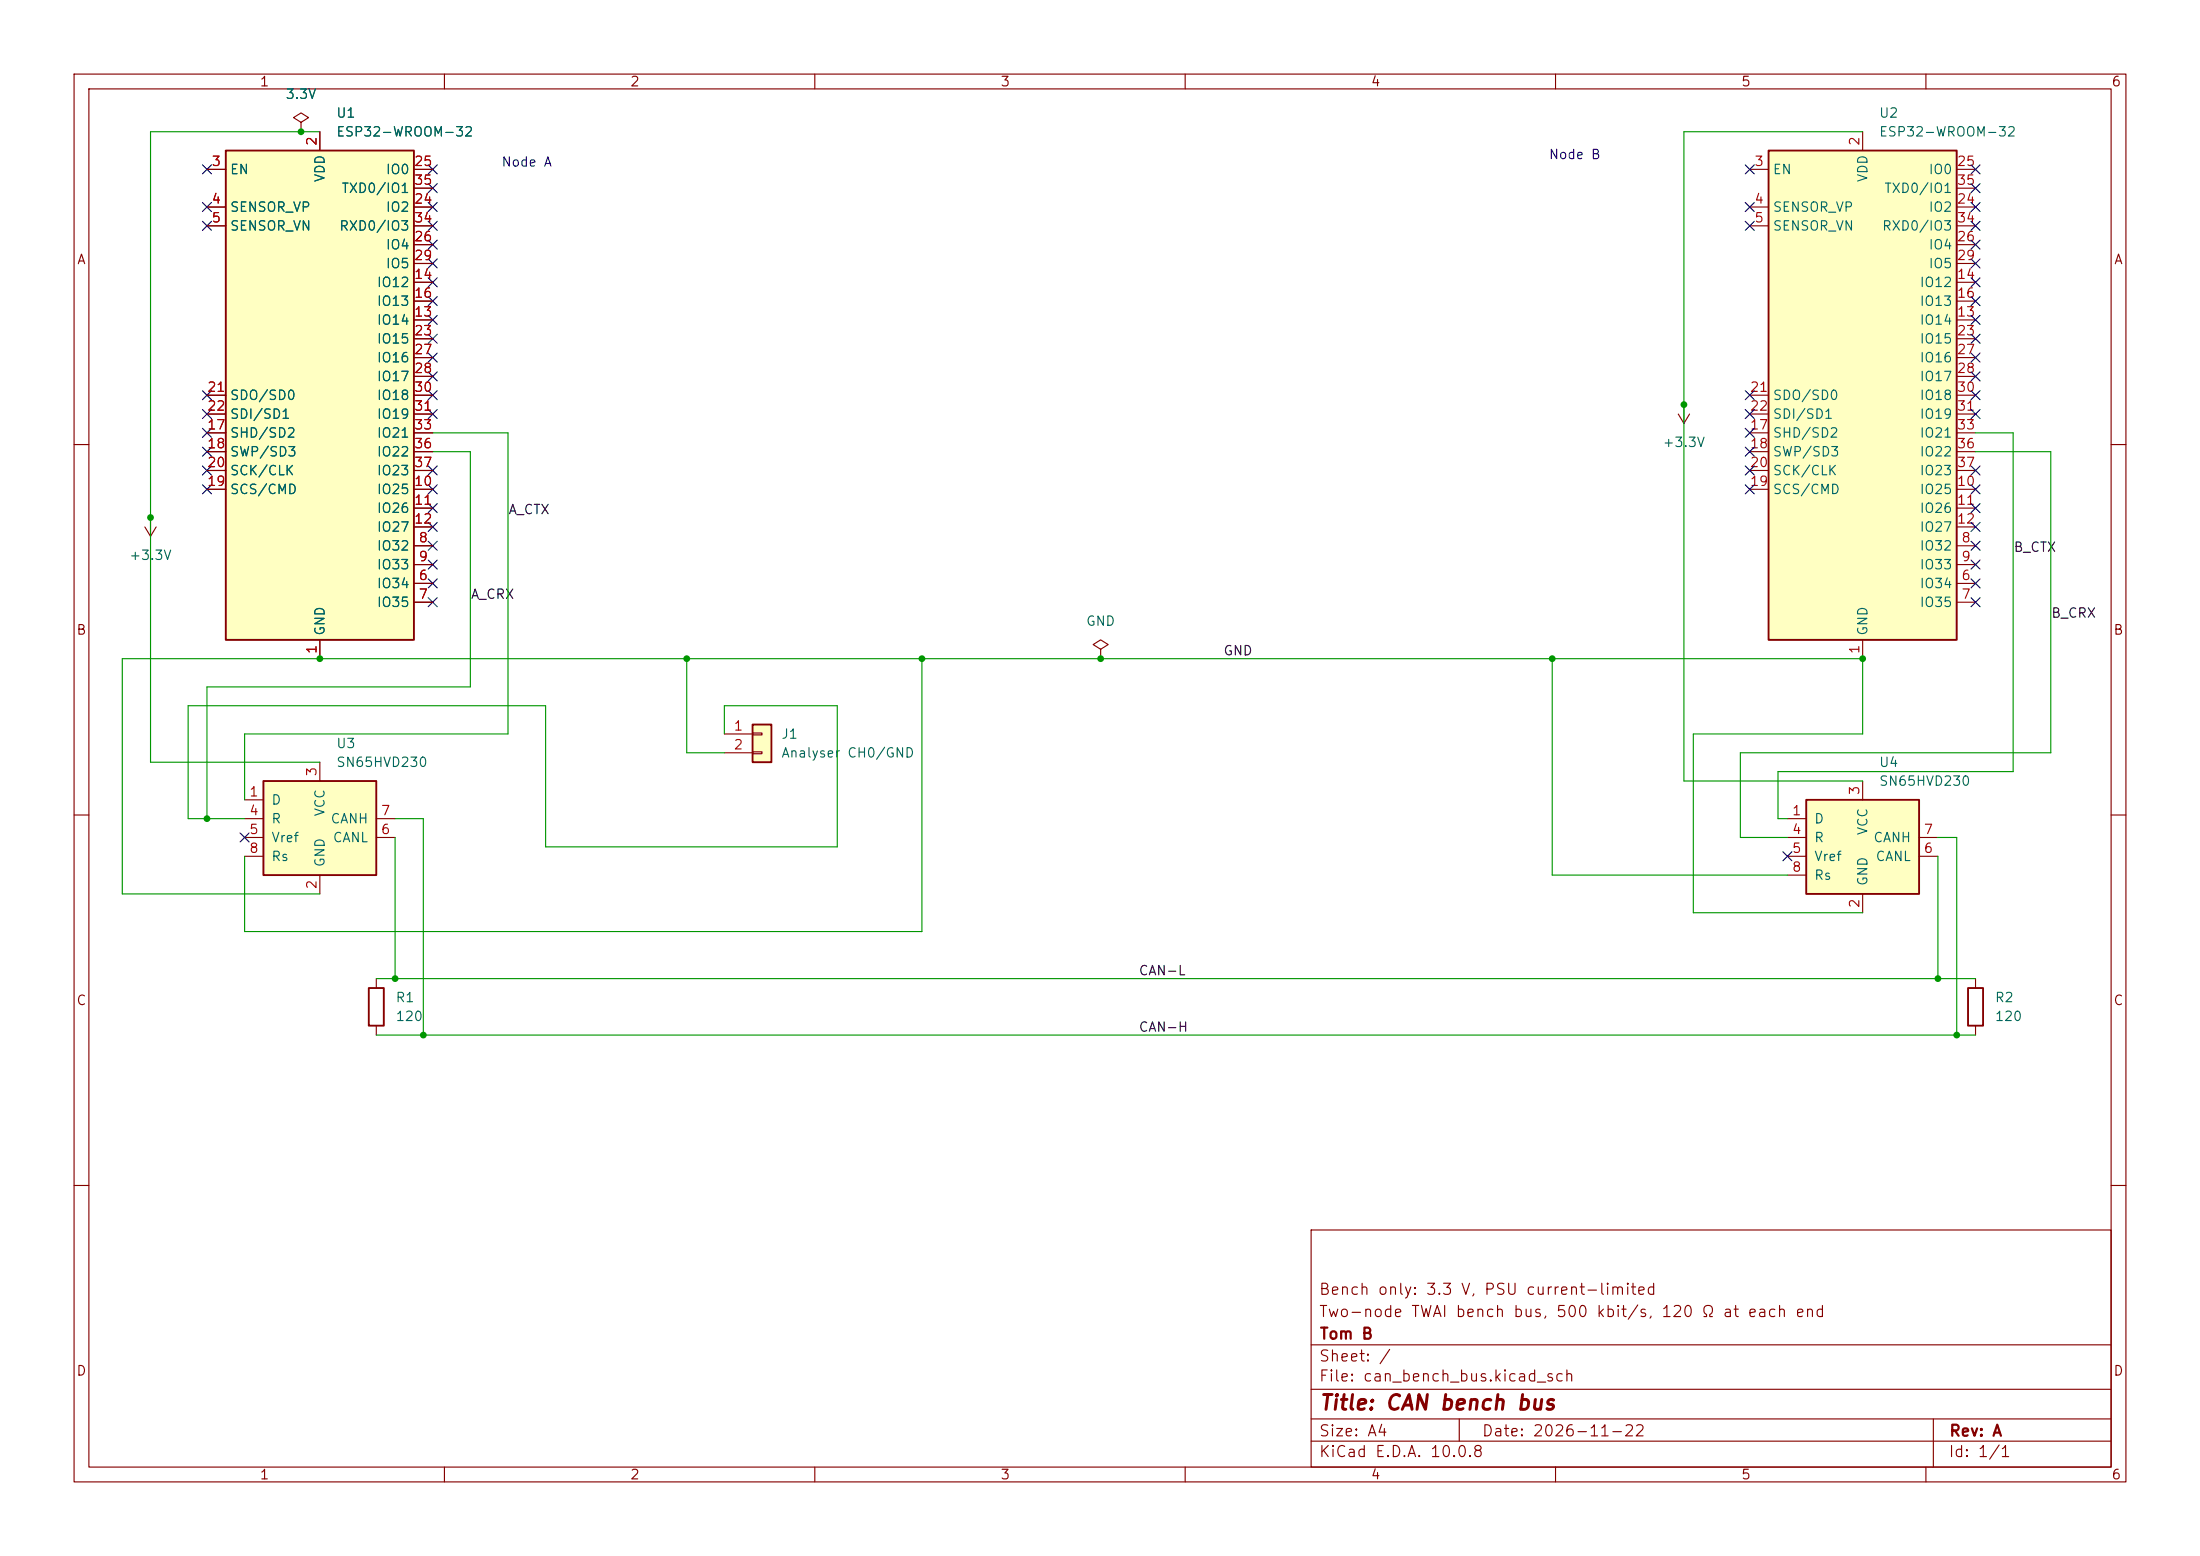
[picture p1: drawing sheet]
(kicad_sch
 (version 20260306)
 (generator "eeschema")
 (generator_version "10.0")
 (paper "A4")
 (title_block
  (title "CAN bench bus")
  (date "2026-11-22")
  (rev "A")
  (company "Tom B")
  (comment 1 "Two-node TWAI bench bus, 500 kbit/s, 120 Ω at each end")
  (comment 2 "Bench only: 3.3 V, PSU current-limited"))
 (lib_symbols
  (symbol "Connector_Generic:Conn_01x02"
   (pin_names
    (offset 1.016) (hide yes)) (exclude_from_sim no) (in_bom yes) (on_board yes)
   (in_pos_files yes)
   (duplicate_pin_numbers_are_jumpers no)
   (property "Reference" "J" (at 0 2.54 0) (show_name no) (do_not_autoplace no) (effects (font (size 1.27 1.27))))
   (property "Value" "Conn_01x02" (at 0 -5.08 0) (show_name no) (do_not_autoplace no) (effects (font (size 1.27 1.27))))
   (property "Footprint" "" (at 0 0 0) (show_name no) (do_not_autoplace no) (hide yes) (effects (font (size 1.27 1.27))))
   (property "Datasheet" "" (at 0 0 0) (show_name no) (do_not_autoplace no) (hide yes) (effects (font (size 1.27 1.27))))
   (property "Description" "Generic connector, single row, 01x02, script generated (kicad-library-utils/schlib/autogen/connector/)" (at 0 0 0) (show_name no) (do_not_autoplace no) (hide yes) (effects (font (size 1.27 1.27))))
   (symbol "Conn_01x02_1_1"
    (rectangle (start -1.27 1.27) (end 1.27 -3.81) (stroke (width 0.254) (type default)) (fill (type background)))
    (rectangle (start -1.27 0.127) (end 0 -0.127) (stroke (width 0.1524) (type default)) (fill (type none)))
    (rectangle (start -1.27 -2.413) (end 0 -2.667) (stroke (width 0.1524) (type default)) (fill (type none)))
    (pin passive line (at -5.08 0 0) (length 3.81) (name "Pin_1" (effects (font (size 1.27 1.27)))) (number "1" (effects (font (size 1.27 1.27)))))
    (pin passive line (at -5.08 -2.54 0) (length 3.81) (name "Pin_2" (effects (font (size 1.27 1.27)))) (number "2" (effects (font (size 1.27 1.27))))))
   (embedded_fonts no))
  (symbol "Device:R"
   (pin_numbers (hide yes))
   (pin_names
    (offset 0)) (exclude_from_sim no) (in_bom yes) (on_board yes)
   (in_pos_files yes)
   (duplicate_pin_numbers_are_jumpers no)
   (property "Reference" "R" (at 2.032 0 90) (show_name no) (do_not_autoplace no) (effects (font (size 1.27 1.27))))
   (property "Value" "R" (at 0 0 90) (show_name no) (do_not_autoplace no) (effects (font (size 1.27 1.27))))
   (property "Footprint" "" (at -1.778 0 90) (show_name no) (do_not_autoplace no) (hide yes) (effects (font (size 1.27 1.27))))
   (property "Datasheet" "" (at 0 0 0) (show_name no) (do_not_autoplace no) (hide yes) (effects (font (size 1.27 1.27))))
   (property "Description" "Resistor" (at 0 0 0) (show_name no) (do_not_autoplace no) (hide yes) (effects (font (size 1.27 1.27))))
   (symbol "R_0_1"
    (rectangle (start -1.016 -2.54) (end 1.016 2.54) (stroke (width 0.254) (type default)) (fill (type none))))
   (symbol "R_1_1"
    (pin passive line (at 0 3.81 270) (length 1.27) (name "" (effects (font (size 1.27 1.27)))) (number "1" (effects (font (size 1.27 1.27)))))
    (pin passive line (at 0 -3.81 90) (length 1.27) (name "" (effects (font (size 1.27 1.27)))) (number "2" (effects (font (size 1.27 1.27))))))
   (embedded_fonts no))
  (symbol "Interface_CAN_LIN:SN65HVD230"
   (pin_names
    (offset 1.016)) (exclude_from_sim no) (in_bom yes) (on_board yes)
   (in_pos_files yes)
   (duplicate_pin_numbers_are_jumpers no)
   (property "Reference" "U" (at -2.54 10.16 0) (show_name no) (do_not_autoplace no) (effects (font (size 1.27 1.27)) (justify right)))
   (property "Value" "SN65HVD230" (at -2.54 7.62 0) (show_name no) (do_not_autoplace no) (effects (font (size 1.27 1.27)) (justify right)))
   (property "Footprint" "Package_SO:SOIC-8_3.9x4.9mm_P1.27mm" (at 0 -12.7 0) (show_name no) (do_not_autoplace no) (hide yes) (effects (font (size 1.27 1.27))))
   (property "Datasheet" "http://www.ti.com/lit/ds/symlink/sn65hvd230.pdf" (at -2.54 10.16 0) (show_name no) (do_not_autoplace no) (hide yes) (effects (font (size 1.27 1.27))))
   (property "Description" "CAN Bus Transceivers, 3.3V, 1Mbps, Low-Power capabilities, SOIC-8" (at 0 0 0) (show_name no) (do_not_autoplace no) (hide yes) (effects (font (size 1.27 1.27))))
   (symbol "SN65HVD230_0_1"
    (rectangle (start -7.62 5.08) (end 7.62 -7.62) (stroke (width 0.254) (type default)) (fill (type background))))
   (symbol "SN65HVD230_1_1"
    (pin input line (at -10.16 2.54 0) (length 2.54) (name "D" (effects (font (size 1.27 1.27)))) (number "1" (effects (font (size 1.27 1.27)))))
    (pin power_in line (at 0 -10.16 90) (length 2.54) (name "GND" (effects (font (size 1.27 1.27)))) (number "2" (effects (font (size 1.27 1.27)))))
    (pin power_in line (at 0 7.62 270) (length 2.54) (name "VCC" (effects (font (size 1.27 1.27)))) (number "3" (effects (font (size 1.27 1.27)))))
    (pin output line (at -10.16 0 0) (length 2.54) (name "R" (effects (font (size 1.27 1.27)))) (number "4" (effects (font (size 1.27 1.27)))))
    (pin output line (at -10.16 -2.54 0) (length 2.54) (name "Vref" (effects (font (size 1.27 1.27)))) (number "5" (effects (font (size 1.27 1.27)))))
    (pin bidirectional line (at 10.16 -2.54 180) (length 2.54) (name "CANL" (effects (font (size 1.27 1.27)))) (number "6" (effects (font (size 1.27 1.27)))))
    (pin bidirectional line (at 10.16 0 180) (length 2.54) (name "CANH" (effects (font (size 1.27 1.27)))) (number "7" (effects (font (size 1.27 1.27)))))
    (pin input line (at -10.16 -5.08 0) (length 2.54) (name "Rs" (effects (font (size 1.27 1.27)))) (number "8" (effects (font (size 1.27 1.27))))))
   (embedded_fonts no))
  (symbol "RF_Module:ESP32-WROOM-32" (exclude_from_sim no) (in_bom yes) (on_board yes)
   (in_pos_files yes)
   (duplicate_pin_numbers_are_jumpers no)
   (property "Reference" "U" (at -12.7 34.29 0) (show_name no) (do_not_autoplace no) (effects (font (size 1.27 1.27)) (justify left)))
   (property "Value" "ESP32-WROOM-32" (at 1.27 34.29 0) (show_name no) (do_not_autoplace no) (effects (font (size 1.27 1.27)) (justify left)))
   (property "Footprint" "RF_Module:ESP32-WROOM-32" (at 0 -38.1 0) (show_name no) (do_not_autoplace no) (hide yes) (effects (font (size 1.27 1.27))))
   (property "Datasheet" "https://www.espressif.com/sites/default/files/documentation/esp32-wroom-32_datasheet_en.pdf" (at -7.62 1.27 0) (show_name no) (do_not_autoplace no) (hide yes) (effects (font (size 1.27 1.27))))
   (property "Description" "RF Module, ESP32-D0WDQ6 SoC, Wi-Fi 802.11b/g/n, Bluetooth, BLE, 32-bit, 2.7-3.6V, onboard antenna, SMD" (at 0 0 0) (show_name no) (do_not_autoplace no) (hide yes) (effects (font (size 1.27 1.27))))
   (symbol "ESP32-WROOM-32_0_1"
    (rectangle (start -12.7 33.02) (end 12.7 -33.02) (stroke (width 0.254) (type default)) (fill (type background))))
   (symbol "ESP32-WROOM-32_1_1"
    (pin power_in line (at 0 -35.56 90) (length 2.54) (name "GND" (effects (font (size 1.27 1.27)))) (number "1" (effects (font (size 1.27 1.27)))))
    (pin power_in line (at 0 35.56 270) (length 2.54) (name "VDD" (effects (font (size 1.27 1.27)))) (number "2" (effects (font (size 1.27 1.27)))))
    (pin input line (at -15.24 30.48 0) (length 2.54) (name "EN" (effects (font (size 1.27 1.27)))) (number "3" (effects (font (size 1.27 1.27)))))
    (pin input line (at -15.24 25.4 0) (length 2.54) (name "SENSOR_VP" (effects (font (size 1.27 1.27)))) (number "4" (effects (font (size 1.27 1.27)))))
    (pin input line (at -15.24 22.86 0) (length 2.54) (name "SENSOR_VN" (effects (font (size 1.27 1.27)))) (number "5" (effects (font (size 1.27 1.27)))))
    (pin input line (at 15.24 -25.4 180) (length 2.54) (name "IO34" (effects (font (size 1.27 1.27)))) (number "6" (effects (font (size 1.27 1.27)))))
    (pin input line (at 15.24 -27.94 180) (length 2.54) (name "IO35" (effects (font (size 1.27 1.27)))) (number "7" (effects (font (size 1.27 1.27)))))
    (pin bidirectional line (at 15.24 -20.32 180) (length 2.54) (name "IO32" (effects (font (size 1.27 1.27)))) (number "8" (effects (font (size 1.27 1.27)))))
    (pin bidirectional line (at 15.24 -22.86 180) (length 2.54) (name "IO33" (effects (font (size 1.27 1.27)))) (number "9" (effects (font (size 1.27 1.27)))))
    (pin bidirectional line (at 15.24 -12.7 180) (length 2.54) (name "IO25" (effects (font (size 1.27 1.27)))) (number "10" (effects (font (size 1.27 1.27)))))
    (pin bidirectional line (at 15.24 -15.24 180) (length 2.54) (name "IO26" (effects (font (size 1.27 1.27)))) (number "11" (effects (font (size 1.27 1.27)))))
    (pin bidirectional line (at 15.24 -17.78 180) (length 2.54) (name "IO27" (effects (font (size 1.27 1.27)))) (number "12" (effects (font (size 1.27 1.27)))))
    (pin bidirectional line (at 15.24 10.16 180) (length 2.54) (name "IO14" (effects (font (size 1.27 1.27)))) (number "13" (effects (font (size 1.27 1.27)))))
    (pin bidirectional line (at 15.24 15.24 180) (length 2.54) (name "IO12" (effects (font (size 1.27 1.27)))) (number "14" (effects (font (size 1.27 1.27)))))
    (pin passive line (at 0 -35.56 90) (length 2.54) (hide yes) (name "GND" (effects (font (size 1.27 1.27)))) (number "15" (effects (font (size 1.27 1.27)))))
    (pin bidirectional line (at 15.24 12.7 180) (length 2.54) (name "IO13" (effects (font (size 1.27 1.27)))) (number "16" (effects (font (size 1.27 1.27)))))
    (pin bidirectional line (at -15.24 -5.08 0) (length 2.54) (name "SHD/SD2" (effects (font (size 1.27 1.27)))) (number "17" (effects (font (size 1.27 1.27)))))
    (pin bidirectional line (at -15.24 -7.62 0) (length 2.54) (name "SWP/SD3" (effects (font (size 1.27 1.27)))) (number "18" (effects (font (size 1.27 1.27)))))
    (pin bidirectional line (at -15.24 -12.7 0) (length 2.54) (name "SCS/CMD" (effects (font (size 1.27 1.27)))) (number "19" (effects (font (size 1.27 1.27)))))
    (pin bidirectional line (at -15.24 -10.16 0) (length 2.54) (name "SCK/CLK" (effects (font (size 1.27 1.27)))) (number "20" (effects (font (size 1.27 1.27)))))
    (pin bidirectional line (at -15.24 0 0) (length 2.54) (name "SDO/SD0" (effects (font (size 1.27 1.27)))) (number "21" (effects (font (size 1.27 1.27)))))
    (pin bidirectional line (at -15.24 -2.54 0) (length 2.54) (name "SDI/SD1" (effects (font (size 1.27 1.27)))) (number "22" (effects (font (size 1.27 1.27)))))
    (pin bidirectional line (at 15.24 7.62 180) (length 2.54) (name "IO15" (effects (font (size 1.27 1.27)))) (number "23" (effects (font (size 1.27 1.27)))))
    (pin bidirectional line (at 15.24 25.4 180) (length 2.54) (name "IO2" (effects (font (size 1.27 1.27)))) (number "24" (effects (font (size 1.27 1.27)))))
    (pin bidirectional line (at 15.24 30.48 180) (length 2.54) (name "IO0" (effects (font (size 1.27 1.27)))) (number "25" (effects (font (size 1.27 1.27)))))
    (pin bidirectional line (at 15.24 20.32 180) (length 2.54) (name "IO4" (effects (font (size 1.27 1.27)))) (number "26" (effects (font (size 1.27 1.27)))))
    (pin bidirectional line (at 15.24 5.08 180) (length 2.54) (name "IO16" (effects (font (size 1.27 1.27)))) (number "27" (effects (font (size 1.27 1.27)))))
    (pin bidirectional line (at 15.24 2.54 180) (length 2.54) (name "IO17" (effects (font (size 1.27 1.27)))) (number "28" (effects (font (size 1.27 1.27)))))
    (pin bidirectional line (at 15.24 17.78 180) (length 2.54) (name "IO5" (effects (font (size 1.27 1.27)))) (number "29" (effects (font (size 1.27 1.27)))))
    (pin bidirectional line (at 15.24 0 180) (length 2.54) (name "IO18" (effects (font (size 1.27 1.27)))) (number "30" (effects (font (size 1.27 1.27)))))
    (pin bidirectional line (at 15.24 -2.54 180) (length 2.54) (name "IO19" (effects (font (size 1.27 1.27)))) (number "31" (effects (font (size 1.27 1.27)))))
    (pin no_connect line (at -12.7 -27.94 0) (length 2.54) (hide yes) (name "NC" (effects (font (size 1.27 1.27)))) (number "32" (effects (font (size 1.27 1.27)))))
    (pin bidirectional line (at 15.24 -5.08 180) (length 2.54) (name "IO21" (effects (font (size 1.27 1.27)))) (number "33" (effects (font (size 1.27 1.27)))))
    (pin bidirectional line (at 15.24 22.86 180) (length 2.54) (name "RXD0/IO3" (effects (font (size 1.27 1.27)))) (number "34" (effects (font (size 1.27 1.27)))))
    (pin bidirectional line (at 15.24 27.94 180) (length 2.54) (name "TXD0/IO1" (effects (font (size 1.27 1.27)))) (number "35" (effects (font (size 1.27 1.27)))))
    (pin bidirectional line (at 15.24 -7.62 180) (length 2.54) (name "IO22" (effects (font (size 1.27 1.27)))) (number "36" (effects (font (size 1.27 1.27)))))
    (pin bidirectional line (at 15.24 -10.16 180) (length 2.54) (name "IO23" (effects (font (size 1.27 1.27)))) (number "37" (effects (font (size 1.27 1.27)))))
    (pin passive line (at 0 -35.56 90) (length 2.54) (hide yes) (name "GND" (effects (font (size 1.27 1.27)))) (number "38" (effects (font (size 1.27 1.27)))))
    (pin passive line (at 0 -35.56 90) (length 2.54) (hide yes) (name "GND" (effects (font (size 1.27 1.27)))) (number "39" (effects (font (size 1.27 1.27))))))
   (embedded_fonts no))
  (symbol "power:+3.3V"
   (power global)
   (pin_numbers (hide yes))
   (pin_names
    (offset 0) (hide yes)) (exclude_from_sim no) (in_bom yes) (on_board yes)
   (in_pos_files yes)
   (duplicate_pin_numbers_are_jumpers no)
   (property "Reference" "#PWR" (at 0 -3.81 0) (show_name no) (do_not_autoplace no) (hide yes) (effects (font (size 1.27 1.27))))
   (property "Value" "+3.3V" (at 0 3.556 0) (show_name no) (do_not_autoplace no) (effects (font (size 1.27 1.27))))
   (property "Footprint" "" (at 0 0 0) (show_name no) (do_not_autoplace no) (hide yes) (effects (font (size 1.27 1.27))))
   (property "Datasheet" "" (at 0 0 0) (show_name no) (do_not_autoplace no) (hide yes) (effects (font (size 1.27 1.27))))
   (property "Description" "Power symbol creates a global label with name \"+3.3V\"" (at 0 0 0) (show_name no) (do_not_autoplace no) (hide yes) (effects (font (size 1.27 1.27))))
   (symbol "+3.3V_0_1"
    (polyline (pts (xy -0.762 1.27) (xy 0 2.54)) (stroke (width 0) (type default)) (fill (type none)))
    (polyline (pts (xy 0 2.54) (xy 0.762 1.27)) (stroke (width 0) (type default)) (fill (type none)))
    (polyline (pts (xy 0 0) (xy 0 2.54)) (stroke (width 0) (type default)) (fill (type none))))
   (symbol "+3.3V_1_1"
    (pin power_in line (at 0 0 90) (length 0) (name "" (effects (font (size 1.27 1.27)))) (number "1" (effects (font (size 1.27 1.27))))))
   (embedded_fonts no))
  (symbol "power:PWR_FLAG"
   (power global)
   (pin_numbers (hide yes))
   (pin_names
    (offset 0) (hide yes)) (exclude_from_sim no) (in_bom yes) (on_board yes)
   (in_pos_files yes)
   (duplicate_pin_numbers_are_jumpers no)
   (property "Reference" "#FLG" (at 0 1.905 0) (show_name no) (do_not_autoplace no) (hide yes) (effects (font (size 1.27 1.27))))
   (property "Value" "PWR_FLAG" (at 0 3.81 0) (show_name no) (do_not_autoplace no) (effects (font (size 1.27 1.27))))
   (property "Footprint" "" (at 0 0 0) (show_name no) (do_not_autoplace no) (hide yes) (effects (font (size 1.27 1.27))))
   (property "Datasheet" "" (at 0 0 0) (show_name no) (do_not_autoplace no) (hide yes) (effects (font (size 1.27 1.27))))
   (property "Description" "Special symbol for telling ERC where power comes from" (at 0 0 0) (show_name no) (do_not_autoplace no) (hide yes) (effects (font (size 1.27 1.27))))
   (symbol "PWR_FLAG_0_0"
    (pin power_out line (at 0 0 90) (length 0) (name "" (effects (font (size 1.27 1.27)))) (number "1" (effects (font (size 1.27 1.27))))))
   (symbol "PWR_FLAG_0_1"
    (polyline (pts (xy 0 0) (xy 0 1.27) (xy -1.016 1.905) (xy 0 2.54) (xy 1.016 1.905) (xy 0 1.27)) (stroke (width 0) (type default)) (fill (type none))))
   (embedded_fonts no)))
 (text "Node B\n"
  (exclude_from_sim no)
  (at 212.598 21.082 0)
  (effects (font (size 1.27 1.27))))
 (text "Node A\n"
  (exclude_from_sim no)
  (at 71.12 22.098 0)
  (effects (font (size 1.27 1.27))))
 (junction
  (at 53.34 132.08)
  (diameter 0)
  (color 0 0 0 0))
 (junction
  (at 148.59 88.9)
  (diameter 0)
  (color 0 0 0 0))
 (junction
  (at 27.94 110.49)
  (diameter 0)
  (color 0 0 0 0))
 (junction
  (at 251.46 88.9)
  (diameter 0)
  (color 0 0 0 0))
 (junction
  (at 209.55 88.9)
  (diameter 0)
  (color 0 0 0 0))
 (junction
  (at 124.46 88.9)
  (diameter 0)
  (color 0 0 0 0))
 (junction
  (at 92.71 88.9)
  (diameter 0)
  (color 0 0 0 0))
 (junction
  (at 40.64 17.78)
  (diameter 0)
  (color 0 0 0 0))
 (junction
  (at 261.62 132.08)
  (diameter 0)
  (color 0 0 0 0))
 (junction
  (at 227.33 54.61)
  (diameter 0)
  (color 0 0 0 0))
 (junction
  (at 43.18 88.9)
  (diameter 0)
  (color 0 0 0 0))
 (junction
  (at 57.15 139.7)
  (diameter 0)
  (color 0 0 0 0))
 (junction
  (at 264.16 139.7)
  (diameter 0)
  (color 0 0 0 0))
 (junction
  (at 20.32 69.85)
  (diameter 0)
  (color 0 0 0 0))
 (no_connect
  (at 58.42 68.58))
 (no_connect
  (at 58.42 78.74))
 (no_connect
  (at 27.94 63.5))
 (no_connect
  (at 236.22 55.88))
 (no_connect
  (at 58.42 81.28))
 (no_connect
  (at 27.94 30.48))
 (no_connect
  (at 266.7 53.34))
 (no_connect
  (at 33.02 113.03))
 (no_connect
  (at 236.22 27.94))
 (no_connect
  (at 58.42 76.2))
 (no_connect
  (at 58.42 43.18))
 (no_connect
  (at 266.7 43.18))
 (no_connect
  (at 58.42 33.02))
 (no_connect
  (at 266.7 27.94))
 (no_connect
  (at 266.7 45.72))
 (no_connect
  (at 58.42 50.8))
 (no_connect
  (at 27.94 60.96))
 (no_connect
  (at 236.22 53.34))
 (no_connect
  (at 58.42 73.66))
 (no_connect
  (at 236.22 58.42))
 (no_connect
  (at 266.7 35.56))
 (no_connect
  (at 266.7 25.4))
 (no_connect
  (at 266.7 63.5))
 (no_connect
  (at 266.7 73.66))
 (no_connect
  (at 266.7 50.8))
 (no_connect
  (at 27.94 22.86))
 (no_connect
  (at 58.42 25.4))
 (no_connect
  (at 58.42 55.88))
 (no_connect
  (at 266.7 76.2))
 (no_connect
  (at 266.7 40.64))
 (no_connect
  (at 58.42 30.48))
 (no_connect
  (at 266.7 22.86))
 (no_connect
  (at 266.7 78.74))
 (no_connect
  (at 27.94 66.04))
 (no_connect
  (at 266.7 71.12))
 (no_connect
  (at 236.22 22.86))
 (no_connect
  (at 266.7 55.88))
 (no_connect
  (at 236.22 60.96))
 (no_connect
  (at 266.7 68.58))
 (no_connect
  (at 58.42 22.86))
 (no_connect
  (at 58.42 48.26))
 (no_connect
  (at 266.7 66.04))
 (no_connect
  (at 58.42 45.72))
 (no_connect
  (at 236.22 30.48))
 (no_connect
  (at 27.94 58.42))
 (no_connect
  (at 58.42 27.94))
 (no_connect
  (at 58.42 71.12))
 (no_connect
  (at 266.7 30.48))
 (no_connect
  (at 58.42 35.56))
 (no_connect
  (at 27.94 55.88))
 (no_connect
  (at 236.22 66.04))
 (no_connect
  (at 58.42 38.1))
 (no_connect
  (at 266.7 33.02))
 (no_connect
  (at 27.94 27.94))
 (no_connect
  (at 58.42 63.5))
 (no_connect
  (at 58.42 40.64))
 (no_connect
  (at 236.22 63.5))
 (no_connect
  (at 58.42 66.04))
 (no_connect
  (at 266.7 81.28))
 (no_connect
  (at 27.94 53.34))
 (no_connect
  (at 266.7 48.26))
 (no_connect
  (at 241.3 115.57))
 (no_connect
  (at 58.42 53.34))
 (no_connect
  (at 266.7 38.1))
 (wire
  (pts (xy 73.66 114.3) (xy 73.66 95.25))
  (stroke (width 0) (type default)))
 (wire
  (pts (xy 20.32 102.87) (xy 43.18 102.87))
  (stroke (width 0) (type default)))
 (wire
  (pts (xy 68.58 58.42) (xy 68.58 99.06))
  (stroke (width 0) (type default)))
 (wire
  (pts (xy 261.62 115.57) (xy 261.62 132.08))
  (stroke (width 0) (type default)))
 (wire
  (pts (xy 209.55 88.9) (xy 251.46 88.9))
  (stroke (width 0) (type default)))
 (wire
  (pts (xy 57.15 110.49) (xy 57.15 139.7))
  (stroke (width 0) (type default)))
 (wire
  (pts (xy 113.03 95.25) (xy 113.03 114.3))
  (stroke (width 0) (type default)))
 (wire
  (pts (xy 25.4 95.25) (xy 25.4 110.49))
  (stroke (width 0) (type default)))
 (wire
  (pts (xy 43.18 88.9) (xy 92.71 88.9))
  (stroke (width 0) (type default)))
 (wire
  (pts (xy 92.71 88.9) (xy 124.46 88.9))
  (stroke (width 0) (type default)))
 (wire
  (pts (xy 43.18 17.78) (xy 40.64 17.78))
  (stroke (width 0) (type default)))
 (wire
  (pts (xy 227.33 17.78) (xy 227.33 54.61))
  (stroke (width 0) (type default)))
 (wire
  (pts (xy 227.33 105.41) (xy 251.46 105.41))
  (stroke (width 0) (type default)))
 (wire
  (pts (xy 57.15 139.7) (xy 264.16 139.7))
  (stroke (width 0) (type default)))
 (wire
  (pts (xy 251.46 88.9) (xy 251.46 99.06))
  (stroke (width 0) (type default)))
 (wire
  (pts (xy 97.79 99.06) (xy 97.79 95.25))
  (stroke (width 0) (type default)))
 (wire
  (pts (xy 33.02 115.57) (xy 33.02 125.73))
  (stroke (width 0) (type default)))
 (wire
  (pts (xy 264.16 113.03) (xy 264.16 139.7))
  (stroke (width 0) (type default)))
 (wire
  (pts (xy 234.95 101.6) (xy 276.86 101.6))
  (stroke (width 0) (type default)))
 (wire
  (pts (xy 227.33 54.61) (xy 227.33 105.41))
  (stroke (width 0) (type default)))
 (wire
  (pts (xy 27.94 110.49) (xy 33.02 110.49))
  (stroke (width 0) (type default)))
 (wire
  (pts (xy 73.66 95.25) (xy 25.4 95.25))
  (stroke (width 0) (type default)))
 (wire
  (pts (xy 271.78 58.42) (xy 271.78 104.14))
  (stroke (width 0) (type default)))
 (wire
  (pts (xy 50.8 132.08) (xy 53.34 132.08))
  (stroke (width 0) (type default)))
 (wire
  (pts (xy 50.8 139.7) (xy 57.15 139.7))
  (stroke (width 0) (type default)))
 (wire
  (pts (xy 33.02 99.06) (xy 33.02 107.95))
  (stroke (width 0) (type default)))
 (wire
  (pts (xy 241.3 113.03) (xy 234.95 113.03))
  (stroke (width 0) (type default)))
 (wire
  (pts (xy 241.3 118.11) (xy 209.55 118.11))
  (stroke (width 0) (type default)))
 (wire
  (pts (xy 251.46 17.78) (xy 227.33 17.78))
  (stroke (width 0) (type default)))
 (wire
  (pts (xy 53.34 113.03) (xy 53.34 132.08))
  (stroke (width 0) (type default)))
 (wire
  (pts (xy 234.95 113.03) (xy 234.95 101.6))
  (stroke (width 0) (type default)))
 (wire
  (pts (xy 228.6 123.19) (xy 228.6 99.06))
  (stroke (width 0) (type default)))
 (wire
  (pts (xy 33.02 125.73) (xy 124.46 125.73))
  (stroke (width 0) (type default)))
 (wire
  (pts (xy 261.62 132.08) (xy 266.7 132.08))
  (stroke (width 0) (type default)))
 (wire
  (pts (xy 53.34 110.49) (xy 57.15 110.49))
  (stroke (width 0) (type default)))
 (wire
  (pts (xy 228.6 99.06) (xy 251.46 99.06))
  (stroke (width 0) (type default)))
 (wire
  (pts (xy 113.03 114.3) (xy 73.66 114.3))
  (stroke (width 0) (type default)))
 (wire
  (pts (xy 16.51 120.65) (xy 16.51 88.9))
  (stroke (width 0) (type default)))
 (wire
  (pts (xy 43.18 120.65) (xy 16.51 120.65))
  (stroke (width 0) (type default)))
 (wire
  (pts (xy 27.94 92.71) (xy 27.94 110.49))
  (stroke (width 0) (type default)))
 (wire
  (pts (xy 271.78 104.14) (xy 240.03 104.14))
  (stroke (width 0) (type default)))
 (wire
  (pts (xy 20.32 69.85) (xy 20.32 102.87))
  (stroke (width 0) (type default)))
 (wire
  (pts (xy 25.4 110.49) (xy 27.94 110.49))
  (stroke (width 0) (type default)))
 (wire
  (pts (xy 63.5 60.96) (xy 63.5 92.71))
  (stroke (width 0) (type default)))
 (wire
  (pts (xy 124.46 88.9) (xy 124.46 125.73))
  (stroke (width 0) (type default)))
 (wire
  (pts (xy 97.79 95.25) (xy 113.03 95.25))
  (stroke (width 0) (type default)))
 (wire
  (pts (xy 40.64 17.78) (xy 20.32 17.78))
  (stroke (width 0) (type default)))
 (wire
  (pts (xy 148.59 88.9) (xy 209.55 88.9))
  (stroke (width 0) (type default)))
 (wire
  (pts (xy 68.58 99.06) (xy 33.02 99.06))
  (stroke (width 0) (type default)))
 (wire
  (pts (xy 58.42 58.42) (xy 68.58 58.42))
  (stroke (width 0) (type default)))
 (wire
  (pts (xy 92.71 101.6) (xy 92.71 88.9))
  (stroke (width 0) (type default)))
 (wire
  (pts (xy 97.79 101.6) (xy 92.71 101.6))
  (stroke (width 0) (type default)))
 (wire
  (pts (xy 53.34 132.08) (xy 261.62 132.08))
  (stroke (width 0) (type default)))
 (wire
  (pts (xy 209.55 118.11) (xy 209.55 88.9))
  (stroke (width 0) (type default)))
 (wire
  (pts (xy 251.46 123.19) (xy 228.6 123.19))
  (stroke (width 0) (type default)))
 (wire
  (pts (xy 58.42 60.96) (xy 63.5 60.96))
  (stroke (width 0) (type default)))
 (wire
  (pts (xy 63.5 92.71) (xy 27.94 92.71))
  (stroke (width 0) (type default)))
 (wire
  (pts (xy 276.86 101.6) (xy 276.86 60.96))
  (stroke (width 0) (type default)))
 (wire
  (pts (xy 266.7 60.96) (xy 276.86 60.96))
  (stroke (width 0) (type default)))
 (wire
  (pts (xy 20.32 17.78) (xy 20.32 69.85))
  (stroke (width 0) (type default)))
 (wire
  (pts (xy 240.03 110.49) (xy 241.3 110.49))
  (stroke (width 0) (type default)))
 (wire
  (pts (xy 261.62 113.03) (xy 264.16 113.03))
  (stroke (width 0) (type default)))
 (wire
  (pts (xy 240.03 104.14) (xy 240.03 110.49))
  (stroke (width 0) (type default)))
 (wire
  (pts (xy 124.46 88.9) (xy 148.59 88.9))
  (stroke (width 0) (type default)))
 (wire
  (pts (xy 271.78 58.42) (xy 266.7 58.42))
  (stroke (width 0) (type default)))
 (wire
  (pts (xy 264.16 139.7) (xy 266.7 139.7))
  (stroke (width 0) (type default)))
 (wire
  (pts (xy 16.51 88.9) (xy 43.18 88.9))
  (stroke (width 0) (type default)))
 (label "CAN-H"
  (at 153.67 139.7 0)
  (effects (font (size 1.27 1.27)) (justify left bottom)))
 (label "A_CRX"
  (at 63.5 81.28 0)
  (effects (font (size 1.27 1.27)) (justify left bottom)))
 (label "B_CTX"
  (at 271.78 74.93 0)
  (effects (font (size 1.27 1.27)) (justify left bottom)))
 (label "B_CRX"
  (at 276.86 83.82 0)
  (effects (font (size 1.27 1.27)) (justify left bottom)))
 (label "GND"
  (at 165.1 88.9 0)
  (effects (font (size 1.27 1.27)) (justify left bottom)))
 (label "A_CTX"
  (at 68.58 69.85 0)
  (effects (font (size 1.27 1.27)) (justify left bottom)))
 (label "CAN-L"
  (at 153.67 132.08 0)
  (effects (font (size 1.27 1.27)) (justify left bottom)))
 (symbol
  (lib_id "Connector_Generic:Conn_01x02")
  (at 102.87 99.06 0)
  (unit 1)
  (body_style 1)
  (exclude_from_sim no)
  (in_bom yes)
  (on_board yes)
  (in_pos_files yes)
  (dnp no)
  (fields_autoplaced yes)
  (property "Reference" "J1" (at 105.41 99.0599 0) (show_name no) (do_not_autoplace no) (effects (font (size 1.27 1.27)) (justify left)))
  (property "Value" "Analyser CH0/GND" (at 105.41 101.5999 0) (show_name no) (do_not_autoplace no) (effects (font (size 1.27 1.27)) (justify left)))
  (property "Footprint" "" (at 102.87 99.06 0) (hide yes) (show_name no) (do_not_autoplace no) (effects (font (size 1.27 1.27))))
  (property "Datasheet" "" (at 102.87 99.06 0) (hide yes) (show_name no) (do_not_autoplace no) (effects (font (size 1.27 1.27))))
  (property "Description" "Generic connector, single row, 01x02, script generated (kicad-library-utils/schlib/autogen/connector/)" (at 102.87 99.06 0) (hide yes) (show_name no) (do_not_autoplace no) (effects (font (size 1.27 1.27))))
  (pin "2")
  (pin "1"))
 (symbol
  (lib_id "Device:R")
  (at 50.8 135.89 0)
  (unit 1)
  (body_style 1)
  (exclude_from_sim no)
  (in_bom yes)
  (on_board yes)
  (in_pos_files yes)
  (dnp no)
  (fields_autoplaced yes)
  (property "Reference" "R1" (at 53.34 134.6199 0) (show_name no) (do_not_autoplace no) (effects (font (size 1.27 1.27)) (justify left)))
  (property "Value" "120" (at 53.34 137.1599 0) (show_name no) (do_not_autoplace no) (effects (font (size 1.27 1.27)) (justify left)))
  (property "Footprint" "" (at 49.022 135.89 90) (hide yes) (show_name no) (do_not_autoplace no) (effects (font (size 1.27 1.27))))
  (property "Datasheet" "" (at 50.8 135.89 0) (hide yes) (show_name no) (do_not_autoplace no) (effects (font (size 1.27 1.27))))
  (property "Description" "Resistor" (at 50.8 135.89 0) (hide yes) (show_name no) (do_not_autoplace no) (effects (font (size 1.27 1.27))))
  (pin "2")
  (pin "1"))
 (symbol
  (lib_id "power:+3.3V")
  (at 20.32 69.85 0)
  (mirror x)
  (unit 1)
  (body_style 1)
  (exclude_from_sim no)
  (in_bom yes)
  (on_board yes)
  (in_pos_files yes)
  (dnp no)
  (fields_autoplaced yes)
  (property "Reference" "#PWR01" (at 20.32 66.04 0) (hide yes) (show_name no) (do_not_autoplace no) (effects (font (size 1.27 1.27))))
  (property "Value" "+3.3V" (at 20.32 74.93 0) (show_name no) (do_not_autoplace no) (effects (font (size 1.27 1.27))))
  (property "Footprint" "" (at 20.32 69.85 0) (hide yes) (show_name no) (do_not_autoplace no) (effects (font (size 1.27 1.27))))
  (property "Datasheet" "" (at 20.32 69.85 0) (hide yes) (show_name no) (do_not_autoplace no) (effects (font (size 1.27 1.27))))
  (property "Description" "Power symbol creates a global label with name \"+3.3V\"" (at 20.32 69.85 0) (hide yes) (show_name no) (do_not_autoplace no) (effects (font (size 1.27 1.27))))
  (pin "1"))
 (symbol
  (lib_id "RF_Module:ESP32-WROOM-32")
  (at 251.46 53.34 0)
  (unit 1)
  (body_style 1)
  (exclude_from_sim no)
  (in_bom yes)
  (on_board yes)
  (in_pos_files yes)
  (dnp no)
  (fields_autoplaced yes)
  (property "Reference" "U2" (at 253.6033 15.24 0) (show_name no) (do_not_autoplace no) (effects (font (size 1.27 1.27)) (justify left)))
  (property "Value" "ESP32-WROOM-32" (at 253.6033 17.78 0) (show_name no) (do_not_autoplace no) (effects (font (size 1.27 1.27)) (justify left)))
  (property "Footprint" "RF_Module:ESP32-WROOM-32" (at 251.46 91.44 0) (hide yes) (show_name no) (do_not_autoplace no) (effects (font (size 1.27 1.27))))
  (property "Datasheet" "https://www.espressif.com/sites/default/files/documentation/esp32-wroom-32_datasheet_en.pdf" (at 243.84 52.07 0) (hide yes) (show_name no) (do_not_autoplace no) (effects (font (size 1.27 1.27))))
  (property "Description" "RF Module, ESP32-D0WDQ6 SoC, Wi-Fi 802.11b/g/n, Bluetooth, BLE, 32-bit, 2.7-3.6V, onboard antenna, SMD" (at 251.46 53.34 0) (hide yes) (show_name no) (do_not_autoplace no) (effects (font (size 1.27 1.27))))
  (pin "25")
  (pin "23")
  (pin "9")
  (pin "22")
  (pin "7")
  (pin "18")
  (pin "16")
  (pin "6")
  (pin "27")
  (pin "24")
  (pin "21")
  (pin "20")
  (pin "10")
  (pin "11")
  (pin "26")
  (pin "12")
  (pin "2")
  (pin "5")
  (pin "8")
  (pin "15")
  (pin "4")
  (pin "14")
  (pin "19")
  (pin "3")
  (pin "13")
  (pin "17")
  (pin "30")
  (pin "38")
  (pin "34")
  (pin "32")
  (pin "35")
  (pin "39")
  (pin "31")
  (pin "37")
  (pin "29")
  (pin "33")
  (pin "28")
  (pin "36")
  (pin "1"))
 (symbol
  (lib_id "power:PWR_FLAG")
  (at 148.59 88.9 0)
  (unit 1)
  (body_style 1)
  (exclude_from_sim no)
  (in_bom yes)
  (on_board yes)
  (in_pos_files yes)
  (dnp no)
  (fields_autoplaced yes)
  (property "Reference" "#FLG03" (at 148.59 86.995 0) (hide yes) (show_name no) (do_not_autoplace no) (effects (font (size 1.27 1.27))))
  (property "Value" "GND" (at 148.59 83.82 0) (show_name no) (do_not_autoplace no) (effects (font (size 1.27 1.27))))
  (property "Footprint" "" (at 148.59 88.9 0) (hide yes) (show_name no) (do_not_autoplace no) (effects (font (size 1.27 1.27))))
  (property "Datasheet" "" (at 148.59 88.9 0) (hide yes) (show_name no) (do_not_autoplace no) (effects (font (size 1.27 1.27))))
  (property "Description" "Special symbol for telling ERC where power comes from" (at 148.59 88.9 0) (hide yes) (show_name no) (do_not_autoplace no) (effects (font (size 1.27 1.27))))
  (pin "1"))
 (symbol
  (lib_id "power:PWR_FLAG")
  (at 40.64 17.78 0)
  (unit 1)
  (body_style 1)
  (exclude_from_sim no)
  (in_bom yes)
  (on_board yes)
  (in_pos_files yes)
  (dnp no)
  (fields_autoplaced yes)
  (property "Reference" "#FLG02" (at 40.64 15.875 0) (hide yes) (show_name no) (do_not_autoplace no) (effects (font (size 1.27 1.27))))
  (property "Value" "3.3V" (at 40.64 12.7 0) (show_name no) (do_not_autoplace no) (effects (font (size 1.27 1.27))))
  (property "Footprint" "" (at 40.64 17.78 0) (hide yes) (show_name no) (do_not_autoplace no) (effects (font (size 1.27 1.27))))
  (property "Datasheet" "" (at 40.64 17.78 0) (hide yes) (show_name no) (do_not_autoplace no) (effects (font (size 1.27 1.27))))
  (property "Description" "Special symbol for telling ERC where power comes from" (at 40.64 17.78 0) (hide yes) (show_name no) (do_not_autoplace no) (effects (font (size 1.27 1.27))))
  (pin "1"))
 (symbol
  (lib_id "power:+3.3V")
  (at 227.33 54.61 0)
  (mirror x)
  (unit 1)
  (body_style 1)
  (exclude_from_sim no)
  (in_bom yes)
  (on_board yes)
  (in_pos_files yes)
  (dnp no)
  (fields_autoplaced yes)
  (property "Reference" "#PWR02" (at 227.33 50.8 0) (hide yes) (show_name no) (do_not_autoplace no) (effects (font (size 1.27 1.27))))
  (property "Value" "+3.3V" (at 227.33 59.69 0) (show_name no) (do_not_autoplace no) (effects (font (size 1.27 1.27))))
  (property "Footprint" "" (at 227.33 54.61 0) (hide yes) (show_name no) (do_not_autoplace no) (effects (font (size 1.27 1.27))))
  (property "Datasheet" "" (at 227.33 54.61 0) (hide yes) (show_name no) (do_not_autoplace no) (effects (font (size 1.27 1.27))))
  (property "Description" "Power symbol creates a global label with name \"+3.3V\"" (at 227.33 54.61 0) (hide yes) (show_name no) (do_not_autoplace no) (effects (font (size 1.27 1.27))))
  (pin "1"))
 (symbol
  (lib_id "Interface_CAN_LIN:SN65HVD230")
  (at 251.46 113.03 0)
  (unit 1)
  (body_style 1)
  (exclude_from_sim no)
  (in_bom yes)
  (on_board yes)
  (in_pos_files yes)
  (dnp no)
  (fields_autoplaced yes)
  (property "Reference" "U4" (at 253.6033 102.87 0) (show_name no) (do_not_autoplace no) (effects (font (size 1.27 1.27)) (justify left)))
  (property "Value" "SN65HVD230" (at 253.6033 105.41 0) (show_name no) (do_not_autoplace no) (effects (font (size 1.27 1.27)) (justify left)))
  (property "Footprint" "Package_SO:SOIC-8_3.9x4.9mm_P1.27mm" (at 251.46 125.73 0) (hide yes) (show_name no) (do_not_autoplace no) (effects (font (size 1.27 1.27))))
  (property "Datasheet" "http://www.ti.com/lit/ds/symlink/sn65hvd230.pdf" (at 248.92 102.87 0) (hide yes) (show_name no) (do_not_autoplace no) (effects (font (size 1.27 1.27))))
  (property "Description" "CAN Bus Transceivers, 3.3V, 1Mbps, Low-Power capabilities, SOIC-8" (at 251.46 113.03 0) (hide yes) (show_name no) (do_not_autoplace no) (effects (font (size 1.27 1.27))))
  (pin "6")
  (pin "7")
  (pin "4")
  (pin "3")
  (pin "5")
  (pin "1")
  (pin "8")
  (pin "2"))
 (symbol
  (lib_id "Interface_CAN_LIN:SN65HVD230")
  (at 43.18 110.49 0)
  (unit 1)
  (body_style 1)
  (exclude_from_sim no)
  (in_bom yes)
  (on_board yes)
  (in_pos_files yes)
  (dnp no)
  (fields_autoplaced yes)
  (property "Reference" "U3" (at 45.3233 100.33 0) (show_name no) (do_not_autoplace no) (effects (font (size 1.27 1.27)) (justify left)))
  (property "Value" "SN65HVD230" (at 45.3233 102.87 0) (show_name no) (do_not_autoplace no) (effects (font (size 1.27 1.27)) (justify left)))
  (property "Footprint" "Package_SO:SOIC-8_3.9x4.9mm_P1.27mm" (at 43.18 123.19 0) (hide yes) (show_name no) (do_not_autoplace no) (effects (font (size 1.27 1.27))))
  (property "Datasheet" "http://www.ti.com/lit/ds/symlink/sn65hvd230.pdf" (at 40.64 100.33 0) (hide yes) (show_name no) (do_not_autoplace no) (effects (font (size 1.27 1.27))))
  (property "Description" "CAN Bus Transceivers, 3.3V, 1Mbps, Low-Power capabilities, SOIC-8" (at 43.18 110.49 0) (hide yes) (show_name no) (do_not_autoplace no) (effects (font (size 1.27 1.27))))
  (pin "1")
  (pin "3")
  (pin "2")
  (pin "7")
  (pin "8")
  (pin "5")
  (pin "4")
  (pin "6"))
 (symbol
  (lib_id "Device:R")
  (at 266.7 135.89 0)
  (unit 1)
  (body_style 1)
  (exclude_from_sim no)
  (in_bom yes)
  (on_board yes)
  (in_pos_files yes)
  (dnp no)
  (fields_autoplaced yes)
  (property "Reference" "R2" (at 269.24 134.6199 0) (show_name no) (do_not_autoplace no) (effects (font (size 1.27 1.27)) (justify left)))
  (property "Value" "120" (at 269.24 137.1599 0) (show_name no) (do_not_autoplace no) (effects (font (size 1.27 1.27)) (justify left)))
  (property "Footprint" "" (at 264.922 135.89 90) (hide yes) (show_name no) (do_not_autoplace no) (effects (font (size 1.27 1.27))))
  (property "Datasheet" "" (at 266.7 135.89 0) (hide yes) (show_name no) (do_not_autoplace no) (effects (font (size 1.27 1.27))))
  (property "Description" "Resistor" (at 266.7 135.89 0) (hide yes) (show_name no) (do_not_autoplace no) (effects (font (size 1.27 1.27))))
  (pin "1")
  (pin "2"))
 (symbol
  (lib_id "RF_Module:ESP32-WROOM-32")
  (at 43.18 53.34 0)
  (unit 1)
  (body_style 1)
  (exclude_from_sim no)
  (in_bom yes)
  (on_board yes)
  (in_pos_files yes)
  (dnp no)
  (fields_autoplaced yes)
  (property "Reference" "U1" (at 45.3233 15.24 0) (show_name no) (do_not_autoplace no) (effects (font (size 1.27 1.27)) (justify left)))
  (property "Value" "ESP32-WROOM-32" (at 45.3233 17.78 0) (show_name no) (do_not_autoplace no) (effects (font (size 1.27 1.27)) (justify left)))
  (property "Footprint" "RF_Module:ESP32-WROOM-32" (at 43.18 91.44 0) (hide yes) (show_name no) (do_not_autoplace no) (effects (font (size 1.27 1.27))))
  (property "Datasheet" "https://www.espressif.com/sites/default/files/documentation/esp32-wroom-32_datasheet_en.pdf" (at 35.56 52.07 0) (hide yes) (show_name no) (do_not_autoplace no) (effects (font (size 1.27 1.27))))
  (property "Description" "RF Module, ESP32-D0WDQ6 SoC, Wi-Fi 802.11b/g/n, Bluetooth, BLE, 32-bit, 2.7-3.6V, onboard antenna, SMD" (at 43.18 53.34 0) (hide yes) (show_name no) (do_not_autoplace no) (effects (font (size 1.27 1.27))))
  (pin "2")
  (pin "1")
  (pin "12")
  (pin "16")
  (pin "26")
  (pin "22")
  (pin "13")
  (pin "6")
  (pin "33")
  (pin "15")
  (pin "30")
  (pin "28")
  (pin "18")
  (pin "7")
  (pin "10")
  (pin "20")
  (pin "14")
  (pin "19")
  (pin "3")
  (pin "21")
  (pin "9")
  (pin "25")
  (pin "24")
  (pin "29")
  (pin "23")
  (pin "11")
  (pin "27")
  (pin "17")
  (pin "8")
  (pin "4")
  (pin "5")
  (pin "32")
  (pin "31")
  (pin "37")
  (pin "36")
  (pin "35")
  (pin "34")
  (pin "39")
  (pin "38"))
 (sheet_instances
  (path ""
   (page "1")))
 (embedded_fonts no))
